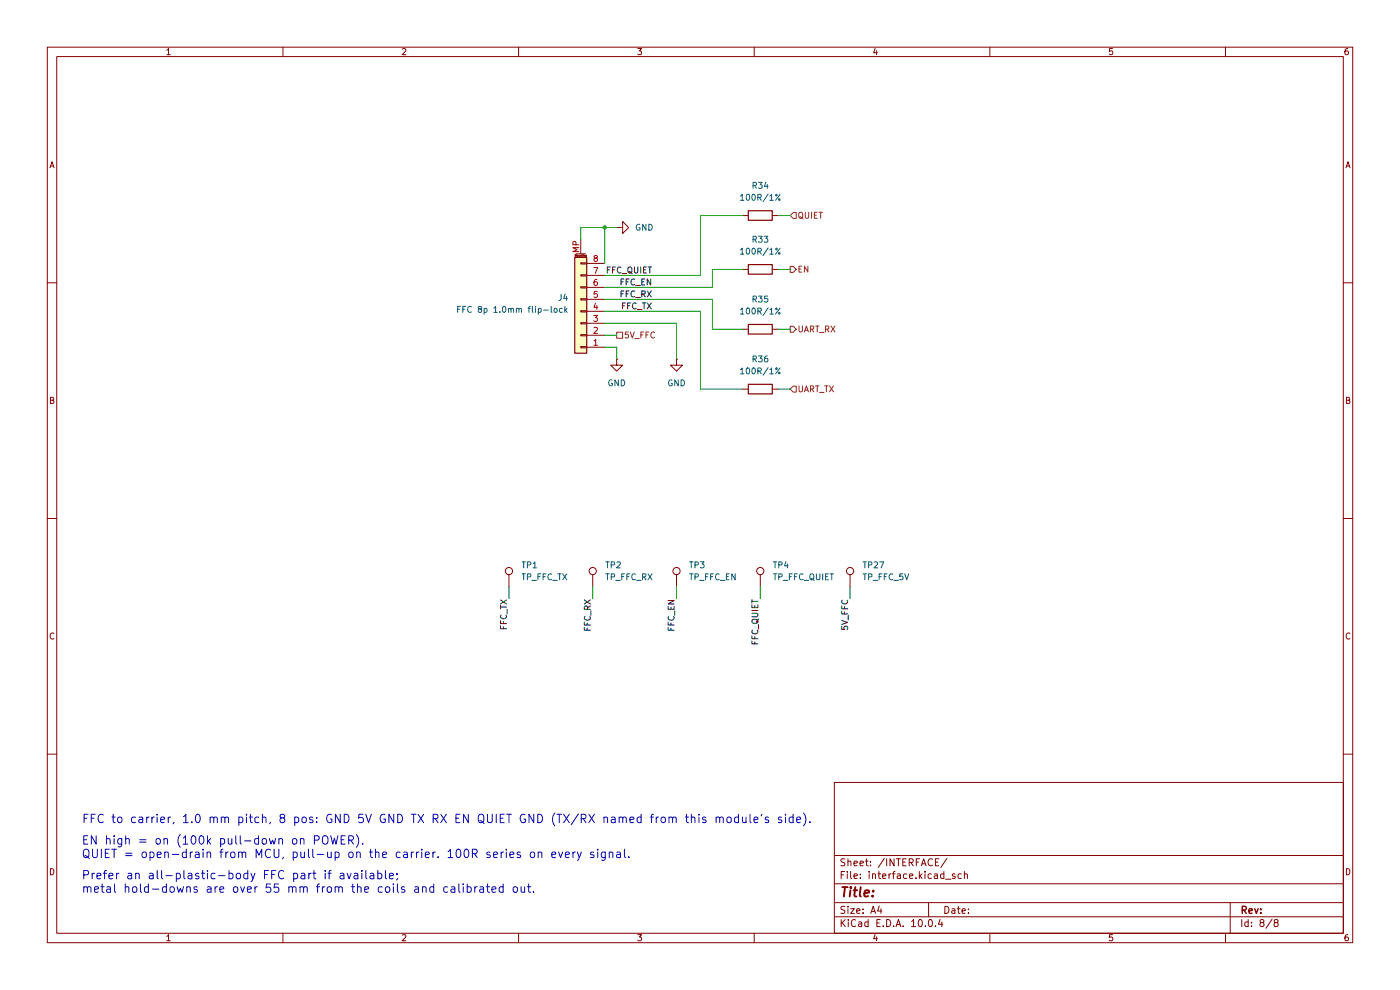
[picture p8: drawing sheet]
(kicad_sch
 (version 20260306)
 (generator "eeschema")
 (generator_version "10.0")
 (paper "A4")
 (lib_symbols
  (symbol "Connector:TestPoint"
   (pin_numbers (hide yes))
   (pin_names
    (offset 0.762) (hide yes)) (exclude_from_sim no) (in_bom yes) (on_board yes)
   (in_pos_files yes)
   (duplicate_pin_numbers_are_jumpers no)
   (property "Reference" "TP" (at 0 6.858 0) (show_name no) (do_not_autoplace no) (effects (font (size 1.27 1.27))))
   (property "Value" "TestPoint" (at 0 5.08 0) (show_name no) (do_not_autoplace no) (effects (font (size 1.27 1.27))))
   (property "Footprint" "" (at 5.08 0 0) (show_name no) (do_not_autoplace no) (hide yes) (effects (font (size 1.27 1.27))))
   (property "Datasheet" "" (at 5.08 0 0) (show_name no) (do_not_autoplace no) (hide yes) (effects (font (size 1.27 1.27))))
   (property "Description" "test point" (at 0 0 0) (show_name no) (do_not_autoplace no) (hide yes) (effects (font (size 1.27 1.27))))
   (symbol "TestPoint_0_1"
    (circle (center 0 3.302) (radius 0.762) (stroke (width 0) (type default)) (fill (type none))))
   (symbol "TestPoint_1_1"
    (pin passive line (at 0 0 90) (length 2.54) (name "1" (effects (font (size 1.27 1.27)))) (number "1" (effects (font (size 1.27 1.27))))))
   (embedded_fonts no))
  (symbol "Connector_Generic_MountingPin:Conn_01x08_MountingPin"
   (pin_names
    (offset 1.016) (hide yes)) (exclude_from_sim no) (in_bom yes) (on_board yes)
   (in_pos_files yes)
   (duplicate_pin_numbers_are_jumpers no)
   (property "Reference" "J" (at 0 10.16 0) (show_name no) (do_not_autoplace no) (effects (font (size 1.27 1.27))))
   (property "Value" "Conn_01x08_MountingPin" (at 1.27 -12.7 0) (show_name no) (do_not_autoplace no) (effects (font (size 1.27 1.27)) (justify left)))
   (property "Footprint" "" (at 0 0 0) (show_name no) (do_not_autoplace no) (hide yes) (effects (font (size 1.27 1.27))))
   (property "Datasheet" "" (at 0 0 0) (show_name no) (do_not_autoplace no) (hide yes) (effects (font (size 1.27 1.27))))
   (property "Description" "Generic connectable mounting pin connector, single row, 01x08, script generated (kicad-library-utils/schlib/autogen/connector/)" (at 0 0 0) (show_name no) (do_not_autoplace no) (hide yes) (effects (font (size 1.27 1.27))))
   (symbol "Conn_01x08_MountingPin_1_1"
    (rectangle (start -1.27 8.89) (end 1.27 -11.43) (stroke (width 0.254) (type default)) (fill (type background)))
    (rectangle (start -1.27 7.747) (end 0 7.493) (stroke (width 0.1524) (type default)) (fill (type none)))
    (rectangle (start -1.27 5.207) (end 0 4.953) (stroke (width 0.1524) (type default)) (fill (type none)))
    (rectangle (start -1.27 2.667) (end 0 2.413) (stroke (width 0.1524) (type default)) (fill (type none)))
    (rectangle (start -1.27 0.127) (end 0 -0.127) (stroke (width 0.1524) (type default)) (fill (type none)))
    (rectangle (start -1.27 -2.413) (end 0 -2.667) (stroke (width 0.1524) (type default)) (fill (type none)))
    (rectangle (start -1.27 -4.953) (end 0 -5.207) (stroke (width 0.1524) (type default)) (fill (type none)))
    (rectangle (start -1.27 -7.493) (end 0 -7.747) (stroke (width 0.1524) (type default)) (fill (type none)))
    (rectangle (start -1.27 -10.033) (end 0 -10.287) (stroke (width 0.1524) (type default)) (fill (type none)))
    (polyline (pts (xy -1.016 -12.192) (xy 1.016 -12.192)) (stroke (width 0.1524) (type default)) (fill (type none)))
    (text "Mounting" (at 0 -11.811 0) (effects (font (size 0.381 0.381))))
    (pin passive line (at -5.08 7.62 0) (length 3.81) (name "Pin_1" (effects (font (size 1.27 1.27)))) (number "1" (effects (font (size 1.27 1.27)))))
    (pin passive line (at -5.08 5.08 0) (length 3.81) (name "Pin_2" (effects (font (size 1.27 1.27)))) (number "2" (effects (font (size 1.27 1.27)))))
    (pin passive line (at -5.08 2.54 0) (length 3.81) (name "Pin_3" (effects (font (size 1.27 1.27)))) (number "3" (effects (font (size 1.27 1.27)))))
    (pin passive line (at -5.08 0 0) (length 3.81) (name "Pin_4" (effects (font (size 1.27 1.27)))) (number "4" (effects (font (size 1.27 1.27)))))
    (pin passive line (at -5.08 -2.54 0) (length 3.81) (name "Pin_5" (effects (font (size 1.27 1.27)))) (number "5" (effects (font (size 1.27 1.27)))))
    (pin passive line (at -5.08 -5.08 0) (length 3.81) (name "Pin_6" (effects (font (size 1.27 1.27)))) (number "6" (effects (font (size 1.27 1.27)))))
    (pin passive line (at -5.08 -7.62 0) (length 3.81) (name "Pin_7" (effects (font (size 1.27 1.27)))) (number "7" (effects (font (size 1.27 1.27)))))
    (pin passive line (at -5.08 -10.16 0) (length 3.81) (name "Pin_8" (effects (font (size 1.27 1.27)))) (number "8" (effects (font (size 1.27 1.27)))))
    (pin passive line (at 0 -15.24 90) (length 3.048) (name "MountPin" (effects (font (size 1.27 1.27)))) (number "MP" (effects (font (size 1.27 1.27))))))
   (embedded_fonts no))
  (symbol "Device:R"
   (pin_numbers (hide yes))
   (pin_names
    (offset 0)) (exclude_from_sim no) (in_bom yes) (on_board yes)
   (in_pos_files yes)
   (duplicate_pin_numbers_are_jumpers no)
   (property "Reference" "R" (at 2.032 0 90) (show_name no) (do_not_autoplace no) (effects (font (size 1.27 1.27))))
   (property "Value" "R" (at 0 0 90) (show_name no) (do_not_autoplace no) (effects (font (size 1.27 1.27))))
   (property "Footprint" "" (at -1.778 0 90) (show_name no) (do_not_autoplace no) (hide yes) (effects (font (size 1.27 1.27))))
   (property "Datasheet" "" (at 0 0 0) (show_name no) (do_not_autoplace no) (hide yes) (effects (font (size 1.27 1.27))))
   (property "Description" "Resistor" (at 0 0 0) (show_name no) (do_not_autoplace no) (hide yes) (effects (font (size 1.27 1.27))))
   (symbol "R_0_1"
    (rectangle (start -1.016 -2.54) (end 1.016 2.54) (stroke (width 0.254) (type default)) (fill (type none))))
   (symbol "R_1_1"
    (pin passive line (at 0 3.81 270) (length 1.27) (name "" (effects (font (size 1.27 1.27)))) (number "1" (effects (font (size 1.27 1.27)))))
    (pin passive line (at 0 -3.81 90) (length 1.27) (name "" (effects (font (size 1.27 1.27)))) (number "2" (effects (font (size 1.27 1.27))))))
   (embedded_fonts no))
  (symbol "power:GND"
   (power global)
   (pin_numbers (hide yes))
   (pin_names
    (offset 0) (hide yes)) (exclude_from_sim no) (in_bom yes) (on_board yes)
   (in_pos_files yes)
   (duplicate_pin_numbers_are_jumpers no)
   (property "Reference" "#PWR" (at 0 -6.35 0) (show_name no) (do_not_autoplace no) (hide yes) (effects (font (size 1.27 1.27))))
   (property "Value" "GND" (at 0 -3.81 0) (show_name no) (do_not_autoplace no) (effects (font (size 1.27 1.27))))
   (property "Footprint" "" (at 0 0 0) (show_name no) (do_not_autoplace no) (hide yes) (effects (font (size 1.27 1.27))))
   (property "Datasheet" "" (at 0 0 0) (show_name no) (do_not_autoplace no) (hide yes) (effects (font (size 1.27 1.27))))
   (property "Description" "Power symbol creates a global label with name \"GND\" , ground" (at 0 0 0) (show_name no) (do_not_autoplace no) (hide yes) (effects (font (size 1.27 1.27))))
   (symbol "GND_0_1"
    (polyline (pts (xy 0 0) (xy 0 -1.27) (xy 1.27 -1.27) (xy 0 -2.54) (xy -1.27 -1.27) (xy 0 -1.27)) (stroke (width 0) (type default)) (fill (type none))))
   (symbol "GND_1_1"
    (pin power_in line (at 0 0 270) (length 0) (name "" (effects (font (size 1.27 1.27)))) (number "1" (effects (font (size 1.27 1.27))))))
   (embedded_fonts no)))
 (text "EN high = on (100k pull-down on POWER).\nQUIET = open-drain from MCU, pull-up on the carrier. 100R series on every signal."
  (exclude_from_sim no)
  (at 17.21 182.426 0)
  (effects (font (size 1.778 1.778)) (justify left bottom)))
 (text "FFC to carrier, 1.0 mm pitch, 8 pos: GND 5V GND TX RX EN QUIET GND (TX/RX named from this module's side)."
  (exclude_from_sim no)
  (at 17.272 175.006 0)
  (effects (font (size 1.778 1.778)) (justify left bottom)))
 (text "Prefer an all-plastic-body FFC part if available;\nmetal hold-downs are over 55 mm from the coils and calibrated out."
  (exclude_from_sim no)
  (at 17.21 189.792 0)
  (effects (font (size 1.778 1.778)) (justify left bottom)))
 (junction
  (at 128.27 48.26)
  (diameter 0)
  (color 0 0 0 0))
 (wire
  (pts (xy 130.81 73.66) (xy 130.81 76.2))
  (stroke (width 0) (type default)))
 (wire
  (pts (xy 165.1 69.85) (xy 167.64 69.85))
  (stroke (width 0) (type default)))
 (wire
  (pts (xy 165.1 45.72) (xy 167.64 45.72))
  (stroke (width 0) (type default)))
 (wire
  (pts (xy 151.13 69.85) (xy 157.48 69.85))
  (stroke (width 0) (type default)))
 (wire
  (pts (xy 125.73 124.46) (xy 125.73 127))
  (stroke (width 0) (type default)))
 (wire
  (pts (xy 123.19 50.8) (xy 123.19 48.26))
  (stroke (width 0) (type default)))
 (wire
  (pts (xy 128.27 63.5) (xy 151.13 63.5))
  (stroke (width 0) (type default)))
 (wire
  (pts (xy 148.59 66.04) (xy 148.59 82.55))
  (stroke (width 0) (type default)))
 (wire
  (pts (xy 148.59 45.72) (xy 157.48 45.72))
  (stroke (width 0) (type default)))
 (wire
  (pts (xy 128.27 60.96) (xy 151.13 60.96))
  (stroke (width 0) (type default)))
 (wire
  (pts (xy 161.29 124.46) (xy 161.29 127))
  (stroke (width 0) (type default)))
 (wire
  (pts (xy 143.51 68.58) (xy 143.51 76.2))
  (stroke (width 0) (type default)))
 (wire
  (pts (xy 151.13 60.96) (xy 151.13 57.15))
  (stroke (width 0) (type default)))
 (wire
  (pts (xy 148.59 82.55) (xy 157.48 82.55))
  (stroke (width 0) (type default)))
 (wire
  (pts (xy 143.51 124.46) (xy 143.51 127))
  (stroke (width 0) (type default)))
 (wire
  (pts (xy 123.19 48.26) (xy 128.27 48.26))
  (stroke (width 0) (type default)))
 (wire
  (pts (xy 180.34 124.46) (xy 180.34 127))
  (stroke (width 0) (type default)))
 (wire
  (pts (xy 165.1 57.15) (xy 167.64 57.15))
  (stroke (width 0) (type default)))
 (wire
  (pts (xy 128.27 48.26) (xy 130.81 48.26))
  (stroke (width 0) (type default)))
 (wire
  (pts (xy 128.27 66.04) (xy 148.59 66.04))
  (stroke (width 0) (type default)))
 (wire
  (pts (xy 128.27 73.66) (xy 130.81 73.66))
  (stroke (width 0) (type default)))
 (wire
  (pts (xy 128.27 71.12) (xy 130.81 71.12))
  (stroke (width 0) (type default)))
 (wire
  (pts (xy 151.13 63.5) (xy 151.13 69.85))
  (stroke (width 0) (type default)))
 (wire
  (pts (xy 165.1 82.55) (xy 167.64 82.55))
  (stroke (width 0) (type default)))
 (wire
  (pts (xy 148.59 58.42) (xy 148.59 45.72))
  (stroke (width 0) (type default)))
 (wire
  (pts (xy 107.95 124.46) (xy 107.95 127))
  (stroke (width 0) (type default)))
 (wire
  (pts (xy 151.13 57.15) (xy 157.48 57.15))
  (stroke (width 0) (type default)))
 (wire
  (pts (xy 128.27 58.42) (xy 148.59 58.42))
  (stroke (width 0) (type default)))
 (wire
  (pts (xy 128.27 48.26) (xy 128.27 55.88))
  (stroke (width 0) (type default)))
 (wire
  (pts (xy 128.27 68.58) (xy 143.51 68.58))
  (stroke (width 0) (type default)))
 (label "FFC_TX"
  (at 138.43 66.04 180)
  (effects (font (size 1.27 1.27)) (justify right bottom)))
 (label "5V_FFC"
  (at 180.34 127 270)
  (effects (font (size 1.27 1.27)) (justify right bottom)))
 (label "FFC_RX"
  (at 125.73 127 270)
  (effects (font (size 1.27 1.27)) (justify right bottom)))
 (label "FFC_QUIET"
  (at 138.43 58.42 180)
  (effects (font (size 1.27 1.27)) (justify right bottom)))
 (label "FFC_EN"
  (at 143.51 127 270)
  (effects (font (size 1.27 1.27)) (justify right bottom)))
 (label "FFC_RX"
  (at 138.43 63.5 180)
  (effects (font (size 1.27 1.27)) (justify right bottom)))
 (label "FFC_TX"
  (at 107.95 127 270)
  (effects (font (size 1.27 1.27)) (justify right bottom)))
 (label "FFC_EN"
  (at 138.43 60.96 180)
  (effects (font (size 1.27 1.27)) (justify right bottom)))
 (label "FFC_QUIET"
  (at 161.29 127 270)
  (effects (font (size 1.27 1.27)) (justify right bottom)))
 (hierarchical_label "UART_TX"
  (shape input)
  (at 167.64 82.55 0)
  (effects (font (size 1.27 1.27)) (justify left)))
 (hierarchical_label "UART_RX"
  (shape output)
  (at 167.64 69.85 0)
  (effects (font (size 1.27 1.27)) (justify left)))
 (hierarchical_label "5V_FFC"
  (shape passive)
  (at 130.81 71.12 0)
  (effects (font (size 1.27 1.27)) (justify left)))
 (hierarchical_label "QUIET"
  (shape input)
  (at 167.64 45.72 0)
  (effects (font (size 1.27 1.27)) (justify left)))
 (hierarchical_label "EN"
  (shape output)
  (at 167.64 57.15 0)
  (effects (font (size 1.27 1.27)) (justify left)))
 (symbol
  (lib_id "Connector:TestPoint")
  (at 107.95 124.46 0)
  (unit 1)
  (body_style 1)
  (exclude_from_sim no)
  (in_bom yes)
  (on_board yes)
  (in_pos_files yes)
  (dnp no)
  (fields_autoplaced yes)
  (property "Reference" "TP1" (at 110.49 119.8879 0) (show_name no) (do_not_autoplace no) (effects (font (size 1.27 1.27)) (justify left)))
  (property "Value" "TP_FFC_TX" (at 110.49 122.4279 0) (show_name no) (do_not_autoplace no) (effects (font (size 1.27 1.27)) (justify left)))
  (property "Footprint" "TestPoint:TestPoint_Pad_D1.0mm" (at 113.03 124.46 0) (hide yes) (show_name no) (do_not_autoplace no) (effects (font (size 1.27 1.27))))
  (property "Datasheet" "" (at 113.03 124.46 0) (hide yes) (show_name no) (do_not_autoplace no) (effects (font (size 1.27 1.27))))
  (property "Description" "test point" (at 107.95 124.46 0) (hide yes) (show_name no) (do_not_autoplace no) (effects (font (size 1.27 1.27))))
  (pin "1"))
 (symbol
  (lib_id "power:GND")
  (at 130.81 48.26 90)
  (unit 1)
  (body_style 1)
  (exclude_from_sim no)
  (in_bom yes)
  (on_board yes)
  (in_pos_files yes)
  (dnp no)
  (fields_autoplaced yes)
  (property "Reference" "#PWR0106" (at 137.16 48.26 0) (hide yes) (show_name no) (do_not_autoplace no) (effects (font (size 1.27 1.27))))
  (property "Value" "GND" (at 134.62 48.2599 90) (show_name no) (do_not_autoplace no) (effects (font (size 1.27 1.27)) (justify right)))
  (property "Footprint" "" (at 130.81 48.26 0) (hide yes) (show_name no) (do_not_autoplace no) (effects (font (size 1.27 1.27))))
  (property "Datasheet" "" (at 130.81 48.26 0) (hide yes) (show_name no) (do_not_autoplace no) (effects (font (size 1.27 1.27))))
  (property "Description" "Power symbol creates a global label with name \"GND\" , ground" (at 130.81 48.26 0) (hide yes) (show_name no) (do_not_autoplace no) (effects (font (size 1.27 1.27))))
  (pin "1"))
 (symbol
  (lib_id "Connector:TestPoint")
  (at 161.29 124.46 0)
  (unit 1)
  (body_style 1)
  (exclude_from_sim no)
  (in_bom yes)
  (on_board yes)
  (in_pos_files yes)
  (dnp no)
  (fields_autoplaced yes)
  (property "Reference" "TP4" (at 163.83 119.8879 0) (show_name no) (do_not_autoplace no) (effects (font (size 1.27 1.27)) (justify left)))
  (property "Value" "TP_FFC_QUIET" (at 163.83 122.4279 0) (show_name no) (do_not_autoplace no) (effects (font (size 1.27 1.27)) (justify left)))
  (property "Footprint" "TestPoint:TestPoint_Pad_D1.0mm" (at 166.37 124.46 0) (hide yes) (show_name no) (do_not_autoplace no) (effects (font (size 1.27 1.27))))
  (property "Datasheet" "" (at 166.37 124.46 0) (hide yes) (show_name no) (do_not_autoplace no) (effects (font (size 1.27 1.27))))
  (property "Description" "test point" (at 161.29 124.46 0) (hide yes) (show_name no) (do_not_autoplace no) (effects (font (size 1.27 1.27))))
  (pin "1"))
 (symbol
  (lib_id "Device:R")
  (at 161.29 69.85 90)
  (unit 1)
  (body_style 1)
  (exclude_from_sim no)
  (in_bom yes)
  (on_board yes)
  (in_pos_files yes)
  (dnp no)
  (fields_autoplaced yes)
  (property "Reference" "R35" (at 161.29 63.5 90) (show_name no) (do_not_autoplace no) (effects (font (size 1.27 1.27))))
  (property "Value" "100R/1%" (at 161.29 66.04 90) (show_name no) (do_not_autoplace no) (effects (font (size 1.27 1.27))))
  (property "Footprint" "Resistor_SMD:R_0402_1005Metric" (at 161.29 71.628 90) (hide yes) (show_name no) (do_not_autoplace no) (effects (font (size 1.27 1.27))))
  (property "Datasheet" "" (at 161.29 69.85 0) (hide yes) (show_name no) (do_not_autoplace no) (effects (font (size 1.27 1.27))))
  (property "Description" "Resistor" (at 161.29 69.85 0) (hide yes) (show_name no) (do_not_autoplace no) (effects (font (size 1.27 1.27))))
  (pin "1")
  (pin "2"))
 (symbol
  (lib_id "Connector:TestPoint")
  (at 180.34 124.46 0)
  (unit 1)
  (body_style 1)
  (exclude_from_sim no)
  (in_bom yes)
  (on_board yes)
  (in_pos_files yes)
  (dnp no)
  (fields_autoplaced yes)
  (property "Reference" "TP27" (at 182.88 119.8879 0) (show_name no) (do_not_autoplace no) (effects (font (size 1.27 1.27)) (justify left)))
  (property "Value" "TP_FFC_5V" (at 182.88 122.4279 0) (show_name no) (do_not_autoplace no) (effects (font (size 1.27 1.27)) (justify left)))
  (property "Footprint" "TestPoint:TestPoint_Pad_D1.0mm" (at 185.42 124.46 0) (hide yes) (show_name no) (do_not_autoplace no) (effects (font (size 1.27 1.27))))
  (property "Datasheet" "" (at 185.42 124.46 0) (hide yes) (show_name no) (do_not_autoplace no) (effects (font (size 1.27 1.27))))
  (property "Description" "test point" (at 180.34 124.46 0) (hide yes) (show_name no) (do_not_autoplace no) (effects (font (size 1.27 1.27))))
  (pin "1"))
 (symbol
  (lib_id "Device:R")
  (at 161.29 82.55 90)
  (unit 1)
  (body_style 1)
  (exclude_from_sim no)
  (in_bom yes)
  (on_board yes)
  (in_pos_files yes)
  (dnp no)
  (fields_autoplaced yes)
  (property "Reference" "R36" (at 161.29 76.2 90) (show_name no) (do_not_autoplace no) (effects (font (size 1.27 1.27))))
  (property "Value" "100R/1%" (at 161.29 78.74 90) (show_name no) (do_not_autoplace no) (effects (font (size 1.27 1.27))))
  (property "Footprint" "Resistor_SMD:R_0402_1005Metric" (at 161.29 84.328 90) (hide yes) (show_name no) (do_not_autoplace no) (effects (font (size 1.27 1.27))))
  (property "Datasheet" "" (at 161.29 82.55 0) (hide yes) (show_name no) (do_not_autoplace no) (effects (font (size 1.27 1.27))))
  (property "Description" "Resistor" (at 161.29 82.55 0) (hide yes) (show_name no) (do_not_autoplace no) (effects (font (size 1.27 1.27))))
  (pin "1")
  (pin "2"))
 (symbol
  (lib_id "Device:R")
  (at 161.29 57.15 90)
  (unit 1)
  (body_style 1)
  (exclude_from_sim no)
  (in_bom yes)
  (on_board yes)
  (in_pos_files yes)
  (dnp no)
  (fields_autoplaced yes)
  (property "Reference" "R33" (at 161.29 50.8 90) (show_name no) (do_not_autoplace no) (effects (font (size 1.27 1.27))))
  (property "Value" "100R/1%" (at 161.29 53.34 90) (show_name no) (do_not_autoplace no) (effects (font (size 1.27 1.27))))
  (property "Footprint" "Resistor_SMD:R_0402_1005Metric" (at 161.29 58.928 90) (hide yes) (show_name no) (do_not_autoplace no) (effects (font (size 1.27 1.27))))
  (property "Datasheet" "" (at 161.29 57.15 0) (hide yes) (show_name no) (do_not_autoplace no) (effects (font (size 1.27 1.27))))
  (property "Description" "Resistor" (at 161.29 57.15 0) (hide yes) (show_name no) (do_not_autoplace no) (effects (font (size 1.27 1.27))))
  (pin "1")
  (pin "2"))
 (symbol
  (lib_id "Connector_Generic_MountingPin:Conn_01x08_MountingPin")
  (at 123.19 66.04 180)
  (unit 1)
  (body_style 1)
  (exclude_from_sim no)
  (in_bom yes)
  (on_board yes)
  (in_pos_files yes)
  (dnp no)
  (fields_autoplaced yes)
  (property "Reference" "J4" (at 120.65 63.1443 0) (show_name no) (do_not_autoplace no) (effects (font (size 1.27 1.27)) (justify left)))
  (property "Value" "FFC 8p 1.0mm flip-lock" (at 120.65 65.6843 0) (show_name no) (do_not_autoplace no) (effects (font (size 1.27 1.27)) (justify left)))
  (property "Footprint" "Connector_FFC-FPC:Molex_200528-0080_1x08-1MP_P1.00mm_Horizontal" (at 123.19 66.04 0) (hide yes) (show_name no) (do_not_autoplace no) (effects (font (size 1.27 1.27))))
  (property "Datasheet" "" (at 123.19 66.04 0) (hide yes) (show_name no) (do_not_autoplace no) (effects (font (size 1.27 1.27))))
  (property "Description" "Generic connectable mounting pin connector, single row, 01x08, script generated (kicad-library-utils/schlib/autogen/connector/)" (at 123.19 66.04 0) (hide yes) (show_name no) (do_not_autoplace no) (effects (font (size 1.27 1.27))))
  (pin "5")
  (pin "6")
  (pin "2")
  (pin "1")
  (pin "8")
  (pin "MP")
  (pin "3")
  (pin "4")
  (pin "7"))
 (symbol
  (lib_id "Connector:TestPoint")
  (at 143.51 124.46 0)
  (unit 1)
  (body_style 1)
  (exclude_from_sim no)
  (in_bom yes)
  (on_board yes)
  (in_pos_files yes)
  (dnp no)
  (fields_autoplaced yes)
  (property "Reference" "TP3" (at 146.05 119.8879 0) (show_name no) (do_not_autoplace no) (effects (font (size 1.27 1.27)) (justify left)))
  (property "Value" "TP_FFC_EN" (at 146.05 122.4279 0) (show_name no) (do_not_autoplace no) (effects (font (size 1.27 1.27)) (justify left)))
  (property "Footprint" "TestPoint:TestPoint_Pad_D1.0mm" (at 148.59 124.46 0) (hide yes) (show_name no) (do_not_autoplace no) (effects (font (size 1.27 1.27))))
  (property "Datasheet" "" (at 148.59 124.46 0) (hide yes) (show_name no) (do_not_autoplace no) (effects (font (size 1.27 1.27))))
  (property "Description" "test point" (at 143.51 124.46 0) (hide yes) (show_name no) (do_not_autoplace no) (effects (font (size 1.27 1.27))))
  (pin "1"))
 (symbol
  (lib_id "power:GND")
  (at 130.81 76.2 0)
  (unit 1)
  (body_style 1)
  (exclude_from_sim no)
  (in_bom yes)
  (on_board yes)
  (in_pos_files yes)
  (dnp no)
  (fields_autoplaced yes)
  (property "Reference" "#PWR0107" (at 130.81 82.55 0) (hide yes) (show_name no) (do_not_autoplace no) (effects (font (size 1.27 1.27))))
  (property "Value" "GND" (at 130.81 81.28 0) (show_name no) (do_not_autoplace no) (effects (font (size 1.27 1.27))))
  (property "Footprint" "" (at 130.81 76.2 0) (hide yes) (show_name no) (do_not_autoplace no) (effects (font (size 1.27 1.27))))
  (property "Datasheet" "" (at 130.81 76.2 0) (hide yes) (show_name no) (do_not_autoplace no) (effects (font (size 1.27 1.27))))
  (property "Description" "Power symbol creates a global label with name \"GND\" , ground" (at 130.81 76.2 0) (hide yes) (show_name no) (do_not_autoplace no) (effects (font (size 1.27 1.27))))
  (pin "1"))
 (symbol
  (lib_id "power:GND")
  (at 143.51 76.2 0)
  (unit 1)
  (body_style 1)
  (exclude_from_sim no)
  (in_bom yes)
  (on_board yes)
  (in_pos_files yes)
  (dnp no)
  (fields_autoplaced yes)
  (property "Reference" "#PWR0108" (at 143.51 82.55 0) (hide yes) (show_name no) (do_not_autoplace no) (effects (font (size 1.27 1.27))))
  (property "Value" "GND" (at 143.51 81.28 0) (show_name no) (do_not_autoplace no) (effects (font (size 1.27 1.27))))
  (property "Footprint" "" (at 143.51 76.2 0) (hide yes) (show_name no) (do_not_autoplace no) (effects (font (size 1.27 1.27))))
  (property "Datasheet" "" (at 143.51 76.2 0) (hide yes) (show_name no) (do_not_autoplace no) (effects (font (size 1.27 1.27))))
  (property "Description" "Power symbol creates a global label with name \"GND\" , ground" (at 143.51 76.2 0) (hide yes) (show_name no) (do_not_autoplace no) (effects (font (size 1.27 1.27))))
  (pin "1"))
 (symbol
  (lib_id "Device:R")
  (at 161.29 45.72 90)
  (unit 1)
  (body_style 1)
  (exclude_from_sim no)
  (in_bom yes)
  (on_board yes)
  (in_pos_files yes)
  (dnp no)
  (fields_autoplaced yes)
  (property "Reference" "R34" (at 161.29 39.37 90) (show_name no) (do_not_autoplace no) (effects (font (size 1.27 1.27))))
  (property "Value" "100R/1%" (at 161.29 41.91 90) (show_name no) (do_not_autoplace no) (effects (font (size 1.27 1.27))))
  (property "Footprint" "Resistor_SMD:R_0402_1005Metric" (at 161.29 47.498 90) (hide yes) (show_name no) (do_not_autoplace no) (effects (font (size 1.27 1.27))))
  (property "Datasheet" "" (at 161.29 45.72 0) (hide yes) (show_name no) (do_not_autoplace no) (effects (font (size 1.27 1.27))))
  (property "Description" "Resistor" (at 161.29 45.72 0) (hide yes) (show_name no) (do_not_autoplace no) (effects (font (size 1.27 1.27))))
  (pin "1")
  (pin "2"))
 (symbol
  (lib_id "Connector:TestPoint")
  (at 125.73 124.46 0)
  (unit 1)
  (body_style 1)
  (exclude_from_sim no)
  (in_bom yes)
  (on_board yes)
  (in_pos_files yes)
  (dnp no)
  (fields_autoplaced yes)
  (property "Reference" "TP2" (at 128.27 119.8879 0) (show_name no) (do_not_autoplace no) (effects (font (size 1.27 1.27)) (justify left)))
  (property "Value" "TP_FFC_RX" (at 128.27 122.4279 0) (show_name no) (do_not_autoplace no) (effects (font (size 1.27 1.27)) (justify left)))
  (property "Footprint" "TestPoint:TestPoint_Pad_D1.0mm" (at 130.81 124.46 0) (hide yes) (show_name no) (do_not_autoplace no) (effects (font (size 1.27 1.27))))
  (property "Datasheet" "" (at 130.81 124.46 0) (hide yes) (show_name no) (do_not_autoplace no) (effects (font (size 1.27 1.27))))
  (property "Description" "test point" (at 125.73 124.46 0) (hide yes) (show_name no) (do_not_autoplace no) (effects (font (size 1.27 1.27))))
  (pin "1")))
